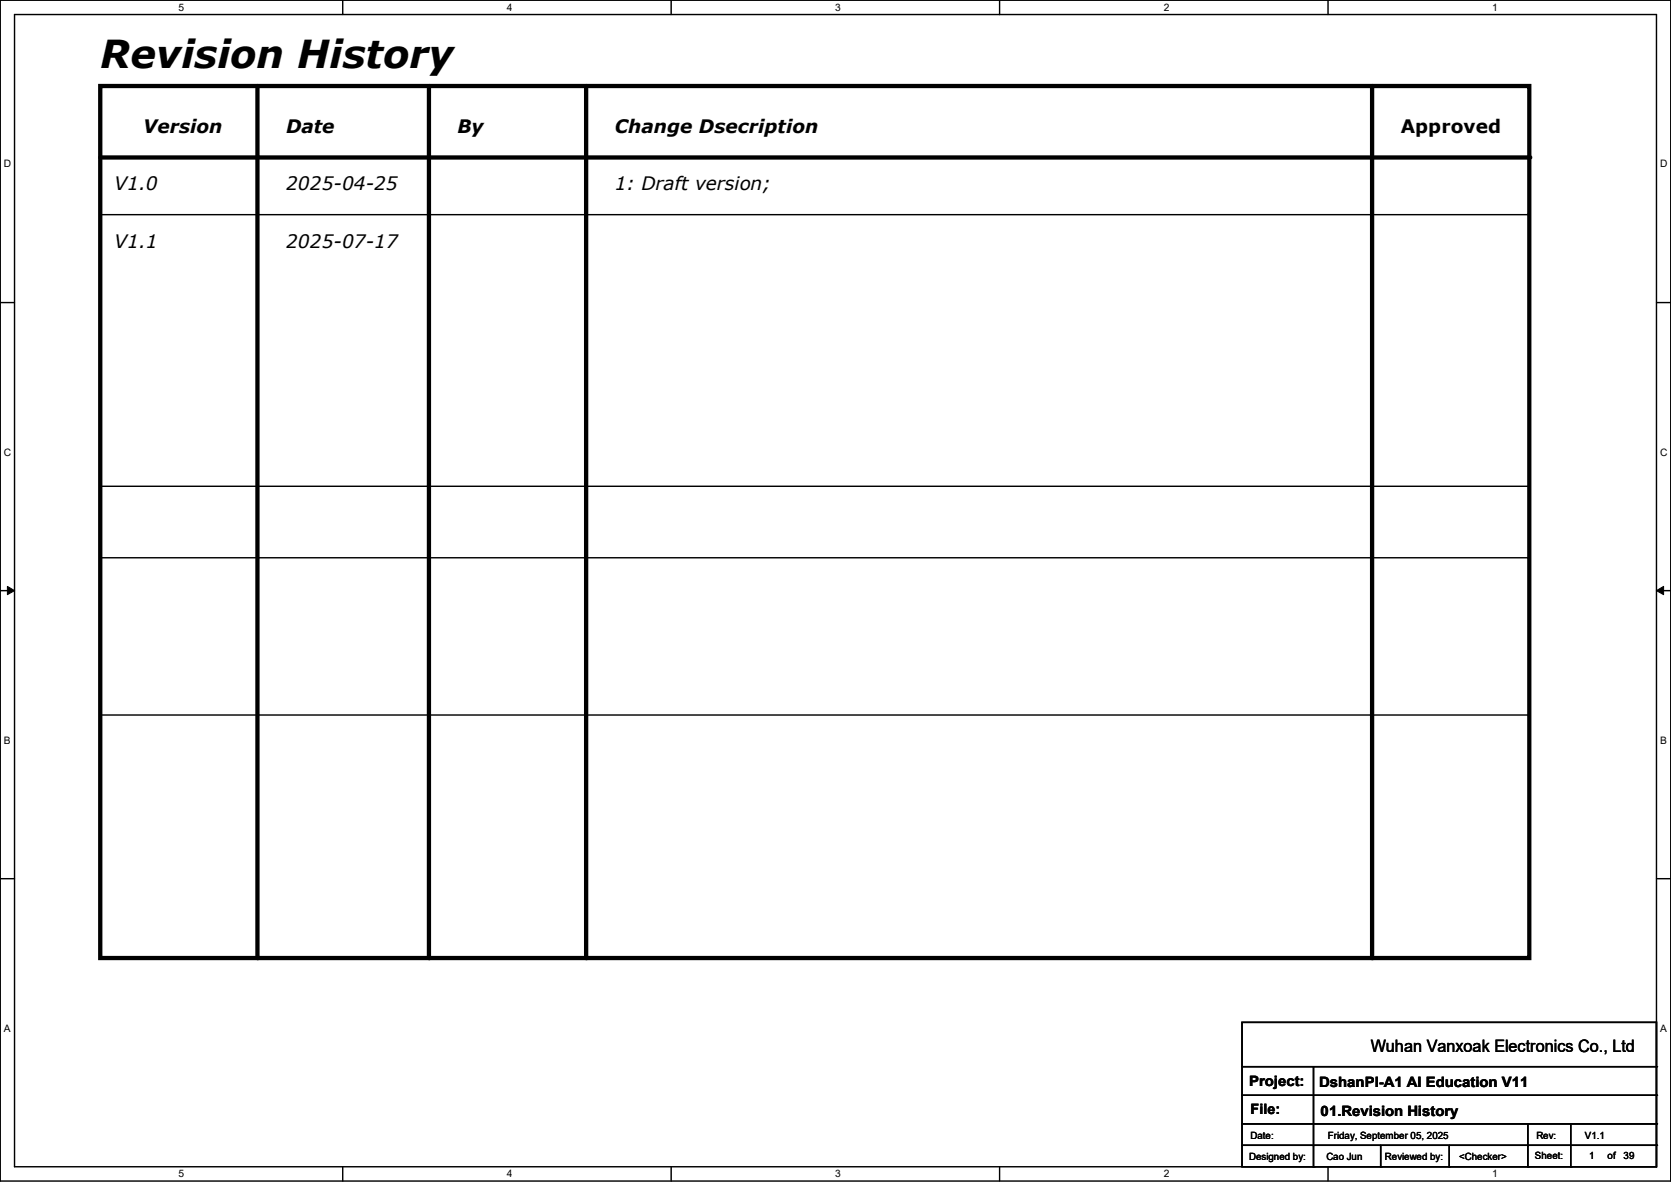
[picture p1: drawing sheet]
<svg xmlns="http://www.w3.org/2000/svg" width="297mm" height="210mm" viewBox="0 0 297 210" stroke-linecap="round" stroke-linejoin="round" font-family="sans-serif">
<path d="M0 0h297v209.8h-297zM2.6 2.6h291.8v204.7h-291.8z" fill="none" stroke="#000" stroke-width=".25"/>
<g fill="#fff">
<path d="M31.8 .3h.9v2h-.9z"/>
<path d="M31.8 207.6h.9v2h-.9z"/>
</g>
<path d="M60.9 0v2.6M60.9 207.3v2.5" fill="none" stroke="#000" stroke-width=".25"/>
<g fill="#fff">
<path d="M90.1 .3h1v2h-1z"/>
<path d="M90.1 207.6h1v2h-1z"/>
</g>
<path d="M119.3 0v2.6M119.3 207.3v2.5" fill="none" stroke="#000" stroke-width=".25"/>
<g fill="#fff">
<path d="M148.5 .3h.9v2h-.9z"/>
<path d="M148.5 207.6h.9v2h-.9z"/>
</g>
<path d="M177.7 0v2.6M177.7 207.3v2.5" fill="none" stroke="#000" stroke-width=".25"/>
<g fill="#fff">
<path d="M206.8 .3h1v2h-1z"/>
<path d="M206.8 207.6h1v2h-1z"/>
</g>
<path d="M236.1 0v2.6M236.1 207.3v2.5" fill="none" stroke="#000" stroke-width=".25"/>
<g fill="#fff">
<path d="M265.2 .3h1v2h-1z"/>
<path d="M265.2 207.6h1v2h-1z"/>
<path d="M.7 28.2h1.2v1.9h-1.2z"/>
<path d="M295.1 28.2h1.2v1.9h-1.2z"/>
<path d="M.7 79.3h1.2v2h-1.2z"/>
<path d="M295.1 79.3h1.2v2h-1.2z"/>
</g>
<path d="M0 53.8h2.6M294.4 53.8h2.6" fill="none" stroke="#000" stroke-width=".25"/>
<g fill="#fff">
<path d="M.7 130.5h1.2v2h-1.2z"/>
<path d="M295.1 130.5h1.1v2h-1.1z"/>
</g>
<path d="M0 104.9h2.6M294.4 104.9h2.6" fill="none" stroke="#000" stroke-width=".25"/>
<path d="M1.3 104.2l1.3 .7-1.3 .8zM294.4 104.9l1.3-.7v1.5z" fill="#000" stroke="#000" stroke-width=".18"/>
<g fill="#fff">
<path d="M.7 181.7h1.2v2h-1.2z"/>
<path d="M295.1 181.7h1.1v2h-1.1z"/>
</g>
<g fill="none" stroke="#000" stroke-width=".25">
<path d="M17.8 38.1h254M271.8 38.1h.1M17.8 86.4h254M17.8 99.1h254M271.8 86.4h.1M271.8 99.1h.1M17.8 127h254M271.8 127h.1M0 156.1h2.6M294.4 156.1h2.6M220.8 181.7h73.6v25.6h-73.6zM220.8 189.5h73.6"/>
<path d="M220.8 194.6h73.6M220.8 199.7h73.6M233.5 189.5v17.8M271.6 199.7v7.6M279.2 199.7v7.6M294.4 189.5h.1M294.4 194.6h.1M294.4 199.7h.1M220.8 203.5h73.6M233.5 207.3h.1M245.4 207.3h.1M245.4 203.5v3.8"/>
<path d="M257.6 207.3h.1M257.6 203.5v3.8M271.6 207.3h.1M279.2 207.3h.1M294.4 203.5h.1"/>
</g>
<path d="M17.8 15.3h254v154.9h-254zM45.8 15.3v154.9M76.2 15.3v154.9M104.2 15.3v154.9M243.9 15.3v154.9M17.8 28h254" fill="none" stroke="#000" stroke-width=".76"/>
<g fill="#000">
<circle cx="271.8" cy="28" r=".38"/>
<circle cx="45.8" cy="170.2" r=".38"/>
<circle cx="76.2" cy="170.2" r=".38"/>
<circle cx="104.2" cy="170.2" r=".38"/>
<circle cx="243.9" cy="170.2" r=".38"/>
</g>
<text font-size="6.9" x="17.8" y="12">Revision History</text>
<g font-size="3.3">
<text x="25.4" y="23.7">Version</text>
<text x="50.8" y="23.7">Date</text>
<text x="81.3" y="23.7">By</text>
<text x="109.3" y="23.7">Change Dsecription</text>
<text x="249" y="23.7">Approved</text>
<text x="20.4" y="33.8">V1.0</text>
<text x="50.8" y="33.8">2025-04-25</text>
<text x="109.3" y="33.8">1: Draft version;</text>
<text x="20.4" y="44">V1.1</text>
<text x="50.8" y="44">2025-07-17</text>
</g>
<text font-size="3" x="243.6" y="186.9">Wuhan Vanxoak Electronics Co., Ltd</text>
<g font-size="2.5">
<text x="222" y="192.9">Project:</text>
<text x="222.3" y="198">File:</text>
<text x="234.5" y="193.2">DshanPI-A1 AI Education V11</text>
<text x="234.7" y="198.2">01.Revision History</text>
</g>
<g font-size="1.8">
<text x="31.7" y="1.9">5</text>
<text x="90.1" y="1.9">4</text>
<text x="148.5" y="1.9">3</text>
<text x="206.8" y="1.9">2</text>
<text x="265.2" y="1.9">1</text>
<text x=".7" y="29.8">D</text>
<text x="295.1" y="29.8">D</text>
<text x=".7" y="80.9">C</text>
<text x="295.1" y="80.9">C</text>
<text x=".7" y="132.1">B</text>
<text x="295.1" y="132.1">B</text>
<text x=".7" y="183.3">A</text>
<text x="295.1" y="183.3">A</text>
<text x="222.3" y="202.3">Date:</text>
<text x="236" y="202.3">Friday, September 05, 2025</text>
<text x="273.1" y="202.3">Rev:</text>
<text x="281.7" y="202.3">V1.1</text>
<text x="31.7" y="209.2">5</text>
<text x="90.1" y="209.2">4</text>
<text x="148.5" y="209.2">3</text>
<text x="206.8" y="209.2">2</text>
<text x="222" y="206.1">Designed by:</text>
<text x="235.7" y="206.1">Cao Jun</text>
<text x="246.2" y="206.1">Reviewed by:</text>
<text x="259.4" y="206.1">&lt;Checker&gt;</text>
<text x="265.2" y="209.2">1</text>
<text x="272.8" y="205.9">Sheet:</text>
<text x="282.5" y="205.9">1</text>
<text x="285.7" y="205.9">of</text>
<text x="288.6" y="205.9">39</text>
</g>
</svg>
